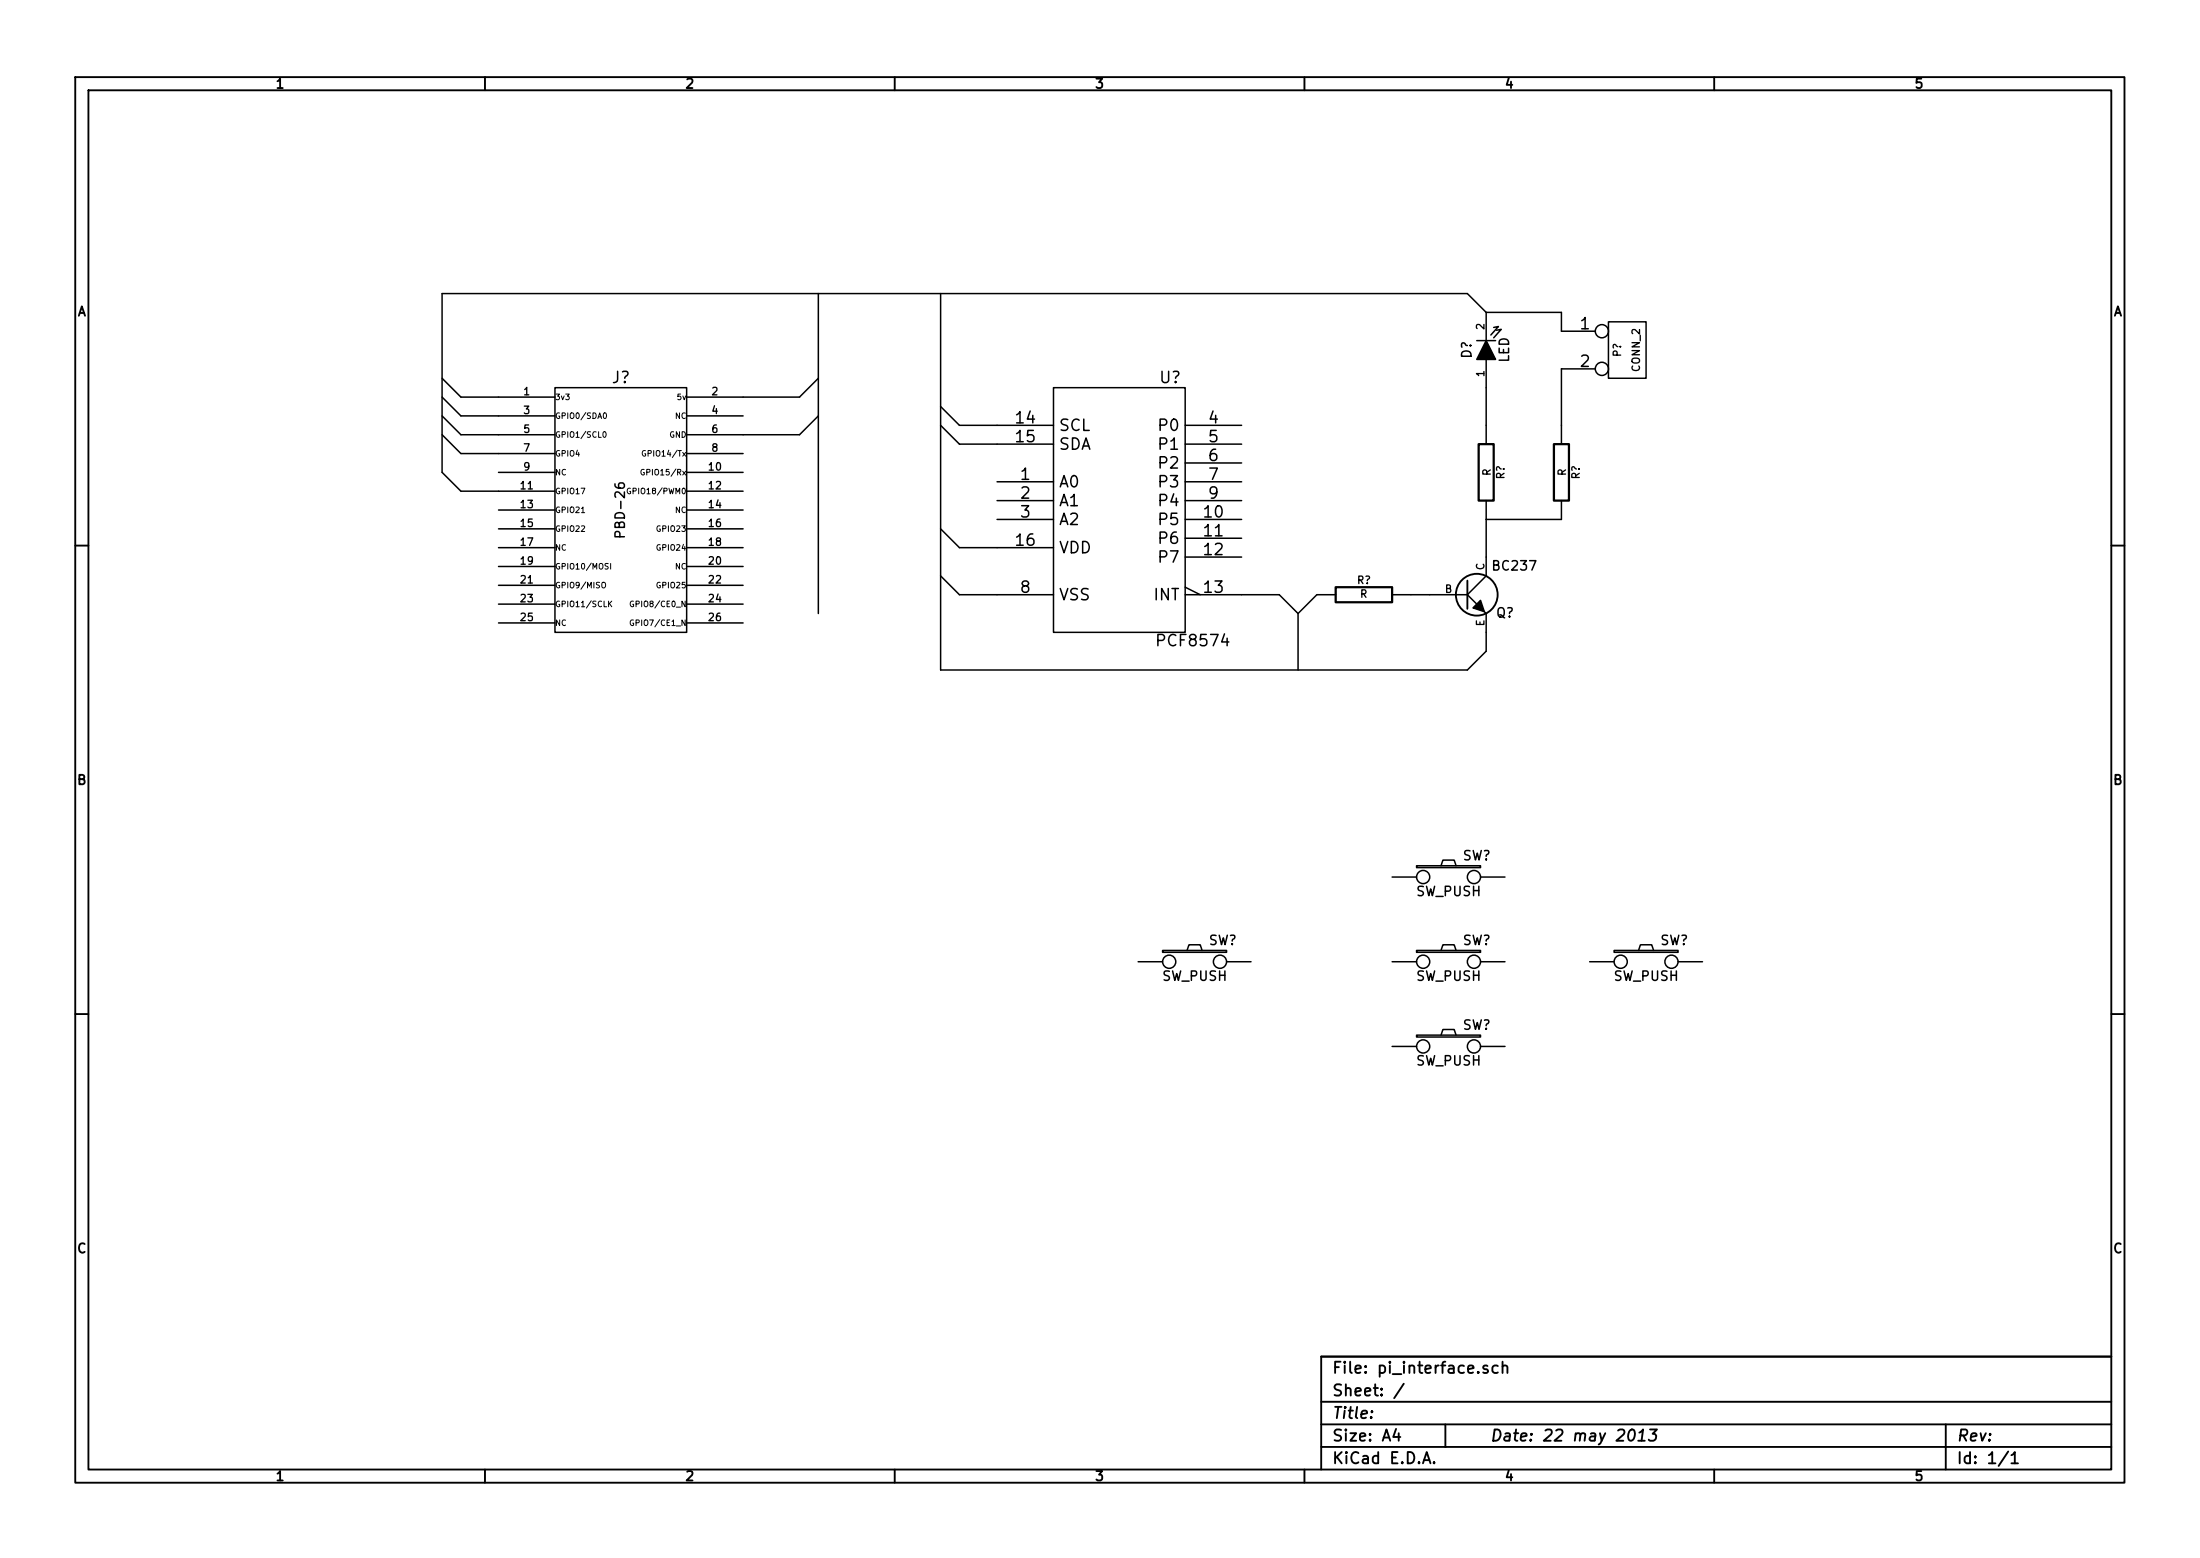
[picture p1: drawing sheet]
<svg xmlns="http://www.w3.org/2000/svg" width="297mm" height="210mm" viewBox="0 0 297 210" stroke-linecap="round" stroke-linejoin="round" font-family="sans-serif">
<g fill="none" stroke="#000" stroke-width=".25">
<path d="M10.2 10.4h276.6v189.7h-276.6zM11.9 12.2h273.2v186.1h-273.2zM65.5 10.4v1.8M120.8 10.4v1.8M176.1 10.4v1.8M231.4 10.4v1.8M10.2 73.6h1.7M198.1 78.4v3.8M285.1 73.6h1.7M10.2 136.8h1.7M285.1 136.8h1.7M65.5 198.3v1.8"/>
<path d="M120.8 198.3v1.8M176.1 198.3v1.8M178.4 189.2h106.7M178.4 195.3h106.7M178.4 192.2h106.7M185.2 190.4l.1 .1-.1 .1v-.2v.2M188.5 192.8l-.4 1.1h1M188.8 193.4v1M189.5 186.7l-1.3 2M192.1 197.5l.5-1.5 .5 1.5M192.3 197h.7M193.6 197.3l.1 .1-.1 .1-.1-.1 .1-.1v.2"/>
<path d="M195.1 192.2v3.1M200.8 184.3h-.3l-.2 .2v.2l.5 .2 .1 .1-.1 .2-.1 .1-.4-.1M202.2 184.3a.48 .48 0 0 0-.6 .1l-.1 .6a.48 .48 0 0 0 .7 .2M202.9 184.4a.38 .38 0 0 1 .6 .1v.8M202.9 183.8v1.5M220.1 193.1a.34 .34 0 0 1 .3-.2 .34 .34 0 0 1 .3 .3 .84 .84 0 0 1-.6 1.2h-.1a1.07 1.07 0 0 1 .1-1.3zM221.2 194.4h.9M221.3 193.3l.5-.4-.2 1.5M222.8 192.9h.9l-.6 .6a.39 .39 0 0 1 .5 .3v.4l-.2 .2h-.6l-.2-.1M231.4 198.3v1.8M262.7 192.2v6.1M271.1 195.9l-1.3 1.9"/>
<path d="M271.6 196.4l.4-.4v1.5M271.6 197.5h.9M285.1 183.1h-106.7v15.2"/>
<circle cx="199.4" cy="80.3" r="2.82"/>
</g>
<g fill="none" stroke="#000" stroke-width=".2">
<path d="M110.5 39.6v43.2M127 39.6v50.8h71.1l2.6-2.5v-5.1l-.3-.3M59.7 51l2.5 2.6h12.7M59.7 53.6l2.5 2.5h12.7M59.7 56.1l2.5 2.6h12.7M59.7 58.7l2.5 2.5h12.7M74.9 52.3h17.8v33h-17.8zM92.7 56.1h7.6M110.5 51l-2.6 2.6h-15.2M110.5 56.1l-2.6 2.6h-15.2M127 54.9l2.5 2.5h12.7M127 57.4l2.5 2.5h12.7"/>
<path d="M142.2 52.3h17.8v33h-17.8zM160 57.4h7.6M160 59.9h7.6M199.4 46h2.5M200.7 42.2l-2.6-2.6h-138.4v24.1l2.5 2.6h12.7M200.7 42.2v3.8M200.7 48.5v11.4M200.7 42.2h10.1v2.5h4.6M201.7 44.2l.6-.1-1 1.1M202.1 44.6l.6-.2-1 1.2M215.4 49.8h-4.6v10.1M217.2 43.4h5v7.6h-5z"/>
<path d="M67.3 63.7h7.6M67.3 76.4h7.6M67.3 79h7.6M67.3 68.8h7.6M67.3 71.4h7.6M67.3 73.9h7.6M83 65.3a.47 .47 0 0 0 .6 .6h.4l.2-.1 .1-.4-.1-.2h-.5l-.1 .1-.1 .4 .2 .2M92.7 61.2h7.6M92.7 63.7h7.6M92.7 76.4h7.6M92.7 66.3h7.6M92.7 79h7.6"/>
<path d="M92.7 68.8h7.6M92.7 71.4h7.6M92.7 73.9h7.6M127 71.4l2.5 2.5h12.7M127 77.7l2.5 2.6h12.7M134.6 65h7.6M134.6 67.6h7.6M134.6 70.1h7.6M160 65h7.6M160 67.6h7.6M160 70.1h7.6M160 62.5h7.6"/>
<path d="M160 72.6h7.6M160 75.2h7.6M160 79.2l2.1 1.1M200.7 67.6v10.1l-2.6 2.6M210.8 67.6v2.5h-10.1M67.3 81.5h7.6M67.3 84.1h7.6M92.7 81.5h7.6M92.7 84.1h7.6M160 80.3h12.7l2.6 2.5M175.3 82.8v7.6M180.3 80.3h-2.5l-2.5 2.5"/>
<path d="M188 80.3h10.1M198.1 80.3l1.3 1.2M188 118.4h3.3M191.3 116.8h8.6v.3h-8.6zM194.6 116.8l.2-.7h1.5l.3 .7M199.9 118.4h3.3M153.7 129.8h3.3M157 128.3h8.6v.2h-8.6zM160.3 128.3l.2-.8h1.6l.2 .8M165.6 129.8h3.3M188 129.8h3.3M191.3 128.3h8.6v.2h-8.6z"/>
<path d="M191.3 139.7h8.6v.2h-8.6zM194.6 128.3l.2-.8h1.5l.3 .8M194.6 139.7l.2-.8h1.5l.3 .8M199.9 129.8h3.3M214.6 129.8h3.3M217.9 128.3h8.7v.2h-8.7zM221.2 128.3l.3-.8h1.5l.3 .8M226.6 129.8h3.3M188 141.2h3.3M199.9 141.2h3.3"/>
<circle cx="216.3" cy="49.8" r=".89"/>
<circle cx="216.3" cy="44.7" r=".89"/>
<circle cx="192.2" cy="118.4" r=".89"/>
<circle cx="199" cy="118.4" r=".89"/>
<circle cx="157.9" cy="129.8" r=".89"/>
<circle cx="164.7" cy="129.8" r=".89"/>
<circle cx="192.2" cy="129.8" r=".89"/>
<circle cx="199" cy="129.8" r=".89"/>
<circle cx="218.8" cy="129.8" r=".89"/>
<circle cx="225.7" cy="129.8" r=".89"/>
<circle cx="192.2" cy="141.2" r=".89"/>
<circle cx="199" cy="141.2" r=".89"/>
</g>
<path d="M81.5 58.3h.1a.41 .41 0 0 1 .3 .3 .41 .41 0 0 1-.3 .4l-.2-.3zM81.5 55.8l.1-.1a.41 .41 0 0 1 .3 .4 .41 .41 0 0 1-.3 .4l-.1-.3zM81.3 78.7l.3-.1a.48 .48 0 0 1 0 .7l-.3-.1zM82.1 76.1h-.4a.34 .34 0 0 0 .4 .4l-.1 .3h-.3M82.4 76v.8M85.1 65.9a.35 .35 0 0 0-.4 .4 .35 .35 0 0 0 .4 .3v-.3h-.1M87 63.4a.35 .35 0 0 0-.5 .3 .35 .35 0 0 0 .5 .3v-.2h-.1M87.1 60.8a.35 .35 0 0 0-.4 .4 .35 .35 0 0 0 .5 .3v-.3h-.2M82.3 81.4l.3 .5M82.6 81.1l-.4 .5M85.5 81.1a.35 .35 0 0 0-.4 .4 .35 .35 0 0 0 .4 .3v-.2h-.1M85.5 83.7a.35 .35 0 0 0-.4 .3 .35 .35 0 0 0 .4 .3v-.2h-.1" fill="none" stroke="#000" stroke-width=".14"/>
<path d="M200.7 46l1.2 2.5h-2.5zM198.9 82l1-1 .5 1.5z" fill="#000" stroke="#000" stroke-width=".2"/>
<path d="M199.6 59.9h2.1v7.7h-2.1zM209.8 59.9h2v7.7h-2zM180.3 79.2h7.7v2.1h-7.7z" fill="none" stroke="#000" stroke-width=".3"/>
<g font-size="2.1">
<text x="213.4" y="44.4">1</text>
<text x="82.6" y="51.7">J?</text>
<text x="156.6" y="51.7">U?</text>
<text x="213.4" y="49.5">2</text>
<text x="137.3" y="57.1">14</text>
<text x="137.3" y="59.7">15</text>
<text x="143" y="58.2">SCL</text>
<text x="156.7" y="58.2">P0</text>
<text x="163.2" y="57.1">4</text>
<text x="163.2" y="59.7">5</text>
<text x="137.8" y="64.8">1</text>
<text x="143" y="65.8">A0</text>
<text x="143" y="60.7">SDA</text>
<text x="156.7" y="60.7">P1</text>
<text x="156.7" y="63.2">P2</text>
<text x="156.7" y="65.8">P3</text>
<text x="163.2" y="62.2">6</text>
<text x="163.2" y="64.8">7</text>
<text x="137.8" y="67.3">2</text>
<text x="137.8" y="69.8">3</text>
<text x="143" y="68.3">A1</text>
<text x="143" y="70.9">A2</text>
<text x="156.7" y="68.3">P4</text>
<text x="156.7" y="70.9">P5</text>
<text x="162.7" y="69.8">10</text>
<text x="163.2" y="67.3">9</text>
<text x="137.3" y="73.7">16</text>
<text x="143" y="74.7">VDD</text>
<text x="156.7" y="73.4">P6</text>
<text x="156.7" y="75.9">P7</text>
<text x="162.7" y="72.4">11</text>
<text x="162.7" y="74.9">12</text>
<text x="137.8" y="80">8</text>
<text x="143" y="81">VSS</text>
<text x="155.8" y="81">INT</text>
<text x="162.7" y="80">13</text>
<text x="156.6" y="87.2">PCF8574</text>
<text x="179.9" y="185.4">File: pi_interface.sch</text>
<text x="179.9" y="191.5">Title:</text>
<text x="179.9" y="188.4">Sheet: /</text>
<text x="179.9" y="197.6">KiCad E.D.A.</text>
<text x="179.9" y="194.5">Size: A4</text>
<text x="201.2" y="194.5">Date: 22 may 2013</text>
<text x="264.2" y="194.5">Rev:</text>
<text x="264.2" y="197.6">Id: 1/1</text>
</g>
<g font-size="1.8">
<text x="37.3" y="11.9">1</text>
<text x="92.7" y="11.9">2</text>
<text x="148" y="11.9">3</text>
<text x="203.3" y="11.9">4</text>
<text x="258.6" y="11.9">5</text>
<text x="10.4" y="42.7">A</text>
<text x="285.3" y="42.7">A</text>
<text x="198.7" y="48.4" transform="rotate(-90 198.7 48.4)">D?</text>
<text x="203.7" y="49" transform="rotate(-90 203.7 49)">LED</text>
<text x="84.4" y="72" transform="rotate(-90 84.4 72)">PBD-26</text>
<text x="201.7" y="77">BC237</text>
<text x="202" y="83.3">Q?</text>
<text x="10.4" y="105.9">B</text>
<text x="285.3" y="105.9">B</text>
<text x="197.4" y="116.1">SW?</text>
<text x="191.2" y="120.9">SW_PUSH</text>
<text x="163.1" y="127.5">SW?</text>
<text x="197.4" y="127.5">SW?</text>
<text x="224.1" y="127.5">SW?</text>
<text x="156.9" y="132.4">SW_PUSH</text>
<text x="191.2" y="132.4">SW_PUSH</text>
<text x="217.9" y="132.4">SW_PUSH</text>
<text x="191.2" y="143.8">SW_PUSH</text>
<text x="197.4" y="139">SW?</text>
<text x="10.4" y="169.1">C</text>
<text x="285.3" y="169.1">C</text>
<text x="37.3" y="199.8">1</text>
<text x="92.7" y="199.8">2</text>
<text x="148" y="199.8">3</text>
<text x="203.3" y="199.8">4</text>
<text x="258.6" y="199.8">5</text>
</g>
<g font-size="1.4">
<text x="200.4" y="44.4" transform="rotate(-90 200.4 44.4)">2</text>
<text x="70.7" y="53.3">1</text>
<text x="96.1" y="53.3">2</text>
<text x="200.4" y="50.8" transform="rotate(-90 200.4 50.8)">1</text>
<text x="218.9" y="48.1" transform="rotate(-90 218.9 48.1)">P?</text>
<text x="221.4" y="50.1" transform="rotate(-90 221.4 50.1)">CONN_2</text>
<text x="70.7" y="55.9">3</text>
<text x="70.7" y="58.4">5</text>
<text x="96.1" y="55.9">4</text>
<text x="96.1" y="58.4">6</text>
<text x="70.7" y="61">7</text>
<text x="70.7" y="63.5">9</text>
<text x="95.7" y="63.5">10</text>
<text x="96.1" y="61">8</text>
<text x="201.3" y="64.2" transform="rotate(-90 201.3 64.2)">R</text>
<text x="203.1" y="64.7" transform="rotate(-90 203.1 64.7)">R?</text>
<text x="211.4" y="64.2" transform="rotate(-90 211.4 64.2)">R</text>
<text x="213.3" y="64.7" transform="rotate(-90 213.3 64.7)">R?</text>
<text x="70.3" y="66">11</text>
<text x="70.3" y="68.6">13</text>
<text x="70.3" y="71.1">15</text>
<text x="95.7" y="66">12</text>
<text x="95.7" y="68.6">14</text>
<text x="95.7" y="71.1">16</text>
<text x="70.3" y="73.7">17</text>
<text x="70.3" y="76.2">19</text>
<text x="95.7" y="76.2">20</text>
<text x="95.7" y="73.7">18</text>
<text x="200.4" y="77" transform="rotate(-90 200.4 77)">C</text>
<text x="70.3" y="78.7">21</text>
<text x="70.3" y="81.3">23</text>
<text x="70.3" y="83.8">25</text>
<text x="95.7" y="78.7">22</text>
<text x="95.7" y="81.3">24</text>
<text x="95.7" y="83.8">26</text>
<text x="183.2" y="78.8">R?</text>
<text x="183.6" y="80.7">R</text>
<text x="195.1" y="80">B</text>
<text x="200.4" y="84.5" transform="rotate(-90 200.4 84.5)">E</text>
</g>
<g font-size="1.1">
<text x="75" y="54">3v3</text>
<text x="91.5" y="54">5v</text>
<text x="75" y="56.5">GPIO0/SDA0</text>
<text x="75" y="59">GPIO1/SCL0</text>
<text x="90.3" y="59">GND</text>
<text x="91.2" y="56.5">NC</text>
<text x="75" y="61.6">GPIO4</text>
<text x="75" y="64.1">NC</text>
<text x="87.2" y="64.1">GPIO15/Rx</text>
<text x="87.3" y="61.6">GPIO14/Tx</text>
<text x="75" y="66.7">GPIO17</text>
<text x="75" y="69.2">GPIO21</text>
<text x="75" y="71.7">GPIO22</text>
<text x="85.4" y="66.7">GPIO18/PWM0</text>
<text x="88.8" y="71.7">GPIO23</text>
<text x="91.2" y="69.2">NC</text>
<text x="75" y="74.3">NC</text>
<text x="75" y="76.8">GPIO10/MOSI</text>
<text x="88.8" y="74.3">GPIO24</text>
<text x="91.2" y="76.8">NC</text>
<text x="75" y="79.4">GPIO9/MISO</text>
<text x="75" y="81.9">GPIO11/SCLK</text>
<text x="85.7" y="81.9">GPIO8/CE0_N</text>
<text x="88.8" y="79.4">GPIO25</text>
<text x="75" y="84.4">NC</text>
<text x="85.7" y="84.4">GPIO7/CE1_N</text>
</g>
</svg>
